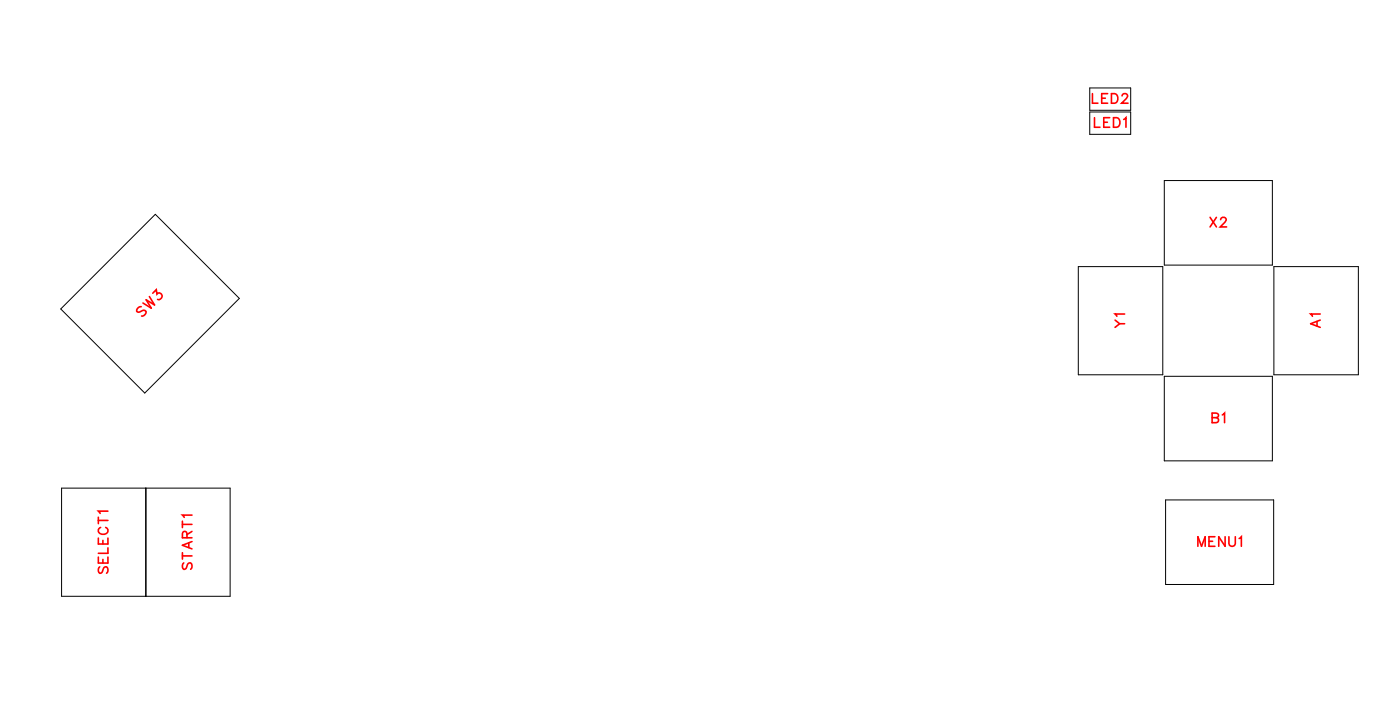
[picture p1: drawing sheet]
<svg xmlns="http://www.w3.org/2000/svg" width="104mm" height="54mm" viewBox="0 0 104 54" stroke-linecap="round" stroke-linejoin="round" font-family="sans-serif">
<path d="M11.5 15.9l6.2 6.2-7 7-6.2-6.2zM79.8 19.7h6.3v8h-6.3zM80.7 6.5h3v1.7h-3zM80.7 8.3h3v1.6h-3zM86.2 13.4h8v6.2h-8zM94.3 19.7h6.3v8h-6.3zM4.6 36.1h12.4v8h-12.4zM10.8 36.1v8M86.2 27.8h8v6.3h-8zM86.3 37h8v6.2h-8z" fill="none" stroke="#000" stroke-width=".07"/>
<g fill="none" stroke="#f00" stroke-width=".12">
<path d="M80.9 6.9v.7h.4M81 8.7v.7h.4M81.6 7.3h.2M81.7 9h.3M82 6.9h-.4v.7h.4M82.1 8.7h-.4v.7h.4M82.3 6.9h.2a.38 .38 0 0 1 .3 .4 .38 .38 0 0 1-.3 .3h-.2zM82.4 8.7h.3a.38 .38 0 0 1 .2 .4 .38 .38 0 0 1-.2 .3h-.3zM83.1 7.1l.1-.2h.1l.2 .2-.1 .2-.4 .3h.5M83.2 8.8l.2-.1v.7M89.6 16.1l.4 .7M90 16.1l-.4 .7"/>
<path d="M90.4 16.2l.1-.1h.1l.2 .1-.1 .2-.4 .4h.5M7.3 38.3v.4M7.3 39.8v.4h.7v-.4M7.3 38.5h.7M7.4 39a.26 .26 0 0 0-.1 .3 .26 .26 0 0 0 .3 .2h.1a.26 .26 0 0 0 .3-.2 .26 .26 0 0 0-.2-.3M7.6 40v.2M8 37.8h-.7l.1 .2M10.5 22.7l-.3 .1-.1 .2 .2 .1 .4-.1h.1v.2l-.3 .2M11.1 21.9l.3 .7-.6-.4 .4 .6-.6-.4M11.3 21.7l.3-.3v.4a.24 .24 0 0 1 .4 .1 .24 .24 0 0 1-.3 .2M13.5 38.5v.5M13.5 38.8h.7"/>
<path d="M13.8 39.8v-.4l-.2-.1-.1 .5h.7M14.2 38.1h-.7l.1 .2M14.2 39.3l-.4 .2M82.5 23.7l.4 .2M83.3 23.9h-.4l-.4 .3M83.3 23.2h-.8l.2 .2M89.7 30.9l.5 .1v.1l-.2 .2h-.3v-.7h.5v.2l-.2 .1M89.9 39.7h-.4v.7h.4M90.5 30.7l.1-.1v.7M90.7 39.7v.7l-.5-.7v.7M91 39.7v.5l.2 .2 .2-.1v-.6M91.7 39.8l.2-.1v.7"/>
<path d="M97.5 23.8v.3M97.7 23.2h-.7l.2 .2M97.7 23.7l-.7 .2 .7 .3M7.3 41.2v.4h.7v-.4M7.4 41.9l-.1 .2 .1 .3 .2-.1 .2-.4h.1l.1 .2-.1 .3M7.6 41.4v.2M8 40.5v.4h-.7M13.5 41.1h.7M13.5 40.9v.5M13.6 41.6l-.1 .2 .1 .3 .2-.1 .1-.3 .2-.1 .1 .2-.1 .3M14 40.2v.3M14.2 40.1l-.7 .2 .7 .3"/>
<path d="M88.7 40.4v-.7l.2 .7 .3-.7v.7M89.5 40h.3"/>
</g>
<g font-size="1.2" fill="#fff">
<text x="80.8" y="7.9">LED2</text>
<text x="81" y="9.7">LED1</text>
<text x="89.5" y="17.1">X2</text>
<text x="10.7" y="23.7" transform="rotate(-45 10.7 23.7)">SW3</text>
<text x="83.5" y="24.3" transform="rotate(-90 83.5 24.3)">Y1</text>
<text x="98" y="24.3" transform="rotate(-90 98 24.3)">A1</text>
<text x="89.7" y="31.6">B1</text>
<text x="88.6" y="40.7">MENU1</text>
<text x="8.3" y="42.5" transform="rotate(-90 8.3 42.5)">SELECT1</text>
<text x="14.5" y="42.2" transform="rotate(-90 14.5 42.2)">START1</text>
</g>
</svg>
